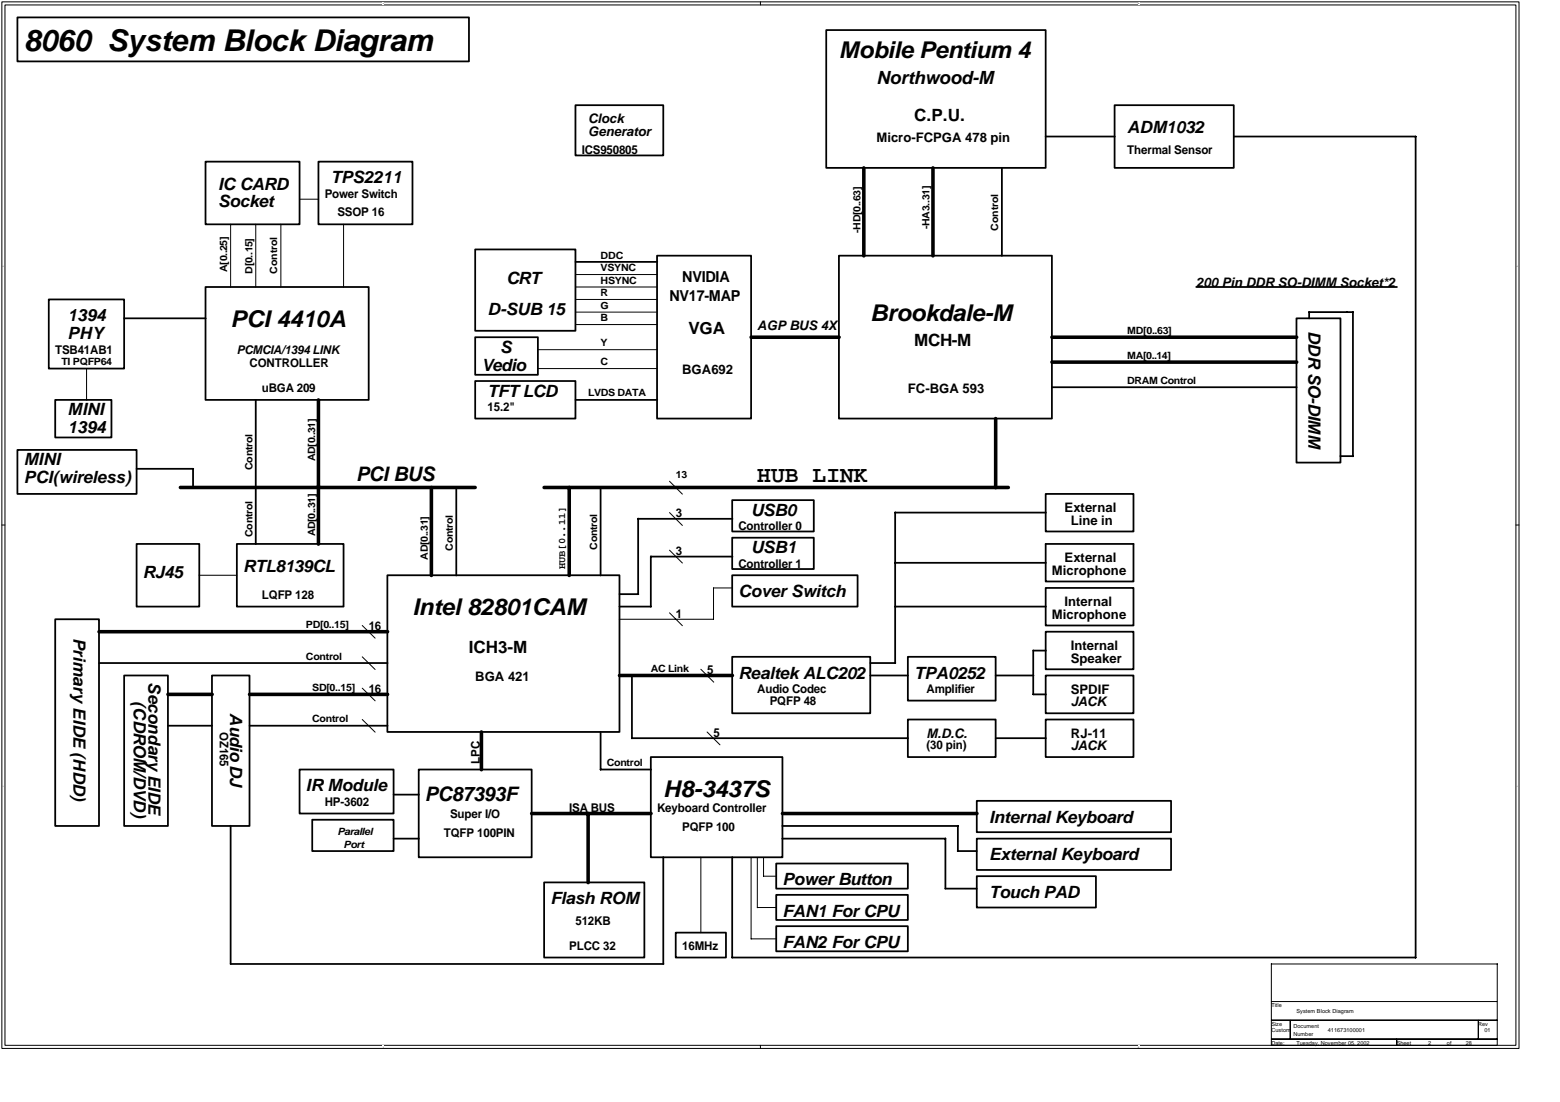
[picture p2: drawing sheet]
<svg xmlns="http://www.w3.org/2000/svg" width="297mm" height="210mm" viewBox="0 0 297 210" stroke-linecap="round" stroke-linejoin="round" font-family="sans-serif">
<path d="M.4 .4h288.8v199.3h-288.8zM.9 .9h287.7v198.2h-287.7z" fill="none" stroke="#000" stroke-width=".19"/>
<g fill="#fff">
<path d="M72.9 .4h.2v.5h-.2z"/>
<path d="M72.9 199.2h.2v.4h-.2z"/>
</g>
<path d="M144.8 .4v.5M144.8 199.1v.6" fill="none" stroke="#000" stroke-width=".19"/>
<g fill="#fff">
<path d="M216.7 .4h.2v.5h-.2z"/>
<path d="M216.7 199.2h.2v.4h-.2z"/>
<path d="M.5 50.5h.2v.4h-.2z"/>
<path d="M288.8 50.5h.2v.4h-.2z"/>
<path d="M.5 149.5h.2v.5h-.2z"/>
<path d="M288.8 149.5h.2v.5h-.2z"/>
</g>
<g fill="none" stroke="#000" stroke-width=".19">
<path d="M57 37.9h3.7M43.9 42.7v12M48.7 42.7v12M53.5 42.7v12M65.4 42.7v12M109.6 59.5h15.6M109.6 57h15.6M109.6 52.3h15.6M109.6 54.7h15.6M16.5 70.2v6M102.4 66.6h22.8M102.4 70.2h22.8"/>
<path d="M109.6 61.8h15.6M127.5 97.6l2.4 2.5M127.5 91.7l2.4 2.4M.4 100h.5M37.9 109.6h7.2M69 119.1l2.4 2.5M117.9 118h18M127.5 104.8l2.4 2.4M127.5 116.7l2.4 2.5M139.5 112h-3.6v6M288.6 100h.6M69 125.1l2.4 2.4"/>
<path d="M69 131.1l2.4 2.4M69 137l2.4 2.5M133.4 127.5l2.5 2.4M134.6 139.4l2.5 2.5M133.4 163.3v14.3M143 163.3v15.6M143 178.8h4.8M144.2 163.3v9.6M144.2 172.9h3.6M145.4 163.3v3.6M145.4 166.9h2.4M242.1 190.8h43v3.5h-43z"/>
<path d="M242.1 194.3h3.6v3.6h-3.6zM242.1 197.9h23.9v1.2h-23.9zM245.7 194.3h35.8v3.6h-35.8zM266 197.9h19.1v1.2h-19.1zM281.5 194.3h3.6v3.6h-3.6z"/>
</g>
<g fill="none" stroke="#000" stroke-width=".68">
<path d="M164.5 32v16.7M177.6 32v16.7M60.6 76.2v27.4M143 64.2h16.8M189.6 79.7v13.2M200.3 64.2h46.6M200.3 69h46.6M34.3 92.9h56.2M82.1 92.9v16.7M103.6 92.9h88.4M108.4 92.9v16.7M18.9 120.3h54.9"/>
<path d="M32 132.3h8.4M47.5 132.3h26.3M91.7 139.4v7.2M118 128.7h21.5M101.2 155h22.8M112 155v13.1M149 155h37"/>
</g>
<g fill="none" stroke="#000" stroke-width=".34">
<path d="M3.3 3.3h86v8.4h-86zM157.3 5.7h41.8v26.3h-41.8zM39.1 30.8h17.9v11.9h-17.9zM60.6 30.8h17.9v11.9h-17.9zM109.6 20h16.7v9.6h-16.7zM190.8 32v16.7M199.1 26h13.2M212.2 20h22.7v12h-22.7zM234.9 26h34.7v156.4M9.3 57h14.3v13.2h-14.3zM39.1 54.7h31.1v21.5h-31.1zM90.5 47.5h19.1v15.5h-19.1z"/>
<path d="M109.6 49.9h15.6M125.1 48.7h17.9v31h-17.9zM159.7 48.7h40.6v31h-40.6zM227.8 54.7h38.2M249.3 59.4v1.2M249.3 59.5h8.4M257.6 59.5v27.4M10.5 76.2h10.7v7.1h-10.7zM23.6 60.6h15.6M48.7 76.2v27.4M90.5 72.6h19.1v7.1h-19.1zM90.5 64.2h11.9v7.2h-11.9z"/>
<path d="M109.6 76.2h15.6M200.3 73.8h46.6M246.9 60.6h8.3v27.5h-8.3zM3.3 85.7h22.7v8.4h-22.7zM26 89.3h10.8M36.8 89.3v3.6M86.9 92.9v16.7M114.4 92.9v16.7M121.5 98.8v14.4M121.5 98.8h18M139.4 95.3h15.6v5.9h-15.6zM170.4 97.6v28.7"/>
<path d="M170.4 97.6h28.8M199.1 94.1h16.7v7.1h-16.7zM255.2 86.9h2.4M10.5 118h8.4v39.3h-8.4zM26 103.6h11.9v11.9h-11.9zM45.1 103.6h20.3v11.9h-20.3zM73.8 109.6h44.2v29.8h-44.2zM118 113.2h3.6M118 115.5h6M123.9 106v9.5M123.9 106h15.6M139.4 102.4h15.6v6h-15.6z"/>
<path d="M139.4 109.6h23.9v5.9h-23.9zM170.4 115.5h28.8M170.4 107.2h28.8M199.1 112h16.7v7.1h-16.7zM199.1 103.6h16.7v7.2h-16.7zM18.9 126.3h54.9M23.6 128.7h8.4v28.6h-8.4zM32 138.2h8.4M40.4 128.7h7.1v28.6h-7.1zM47.5 138.2h26.3M114.4 139.4v7.2M120.3 128.7v11.9"/>
<path d="M139.4 125.1h26.3v10.8h-26.3zM165.7 126.3h4.8M165.7 128.7h7.2M172.9 125.1h16.7v8.3h-16.7zM172.9 137h16.7v7.2h-16.7zM189.6 128.7h7.2M196.7 123.9h2.5M196.7 123.9v8.4h2.5M199.1 120.3h16.7v7.2h-16.7zM199.1 137h16.7v7.2h-16.7zM199.1 128.7h16.7v7.2h-16.7zM43.9 157.3v26.3h82.4"/>
<path d="M57 146.6h17.9v8.4h-17.9zM59.5 156.1h15.4v6h-15.4zM74.9 159.7h4.9M74.9 151.4h4.9M79.7 146.6h21.5v16.7h-21.5zM114.4 146.6h9.6M120.3 140.6h52.6M123.9 144.2h25.1v19.1h-25.1zM148.9 159.7h31.1M148.9 157.3h33.5M180 159.7v9.6M182.4 157.3v4.8h3.6"/>
<path d="M186 159.7h37v6h-37zM186 152.5h37v6h-37zM189.6 140.6h9.6M103.6 168.1h19.1v14.3h-19.1zM126.3 163.3v20.3M128.7 177.6h9.5v4.8h-9.5zM139.4 163.3v19.1M147.8 164.5h25.1v4.8h-25.1zM147.8 170.4h25.1v4.8h-25.1zM147.8 176.4h25.1v4.8h-25.1zM180 169.3h6M186 166.9h22.7v6h-22.7z"/>
<path d="M139.4 182.4h130.2"/>
</g>
<g fill="#fff">
<path d="M250 184.6h24.7v6h-24.7z"/>
<path d="M250 185.5h24.7v4.6h-24.7z"/>
</g>
<path d="M242.1 183.6v7.2M242.1 183.6h43M285.1 183.6v7.2" fill="none" stroke="#000" stroke-width=".19"/>
<text font-size="5.7" x="4.5" y="9.8">8060 System Block Diagram</text>
<g font-size="4.4">
<text x="159.7" y="11">Mobile Pentium 4</text>
<text x="43.9" y="62.3">PCI 4410A</text>
<text x="165.7" y="61.1">Brookdale-M</text>
<text x="144.2" y="91.7">HUB LINK</text>
<text x="78.5" y="117.2">Intel 82801CAM</text>
<text x="126.3" y="151.8">H8-3437S</text>
</g>
<g font-size="3.8">
<text x="67.8" y="91.6">PCI BUS</text>
<text x="80.9" y="152.5">PC87393F</text>
</g>
<text font-size="3.5" x="166.9" y="16.1">Northwood-M</text>
<g font-size="3.2">
<text x="174" y="23">C.P.U.</text>
<text x="214.6" y="25.4">ADM1032</text>
<text x="63" y="34.9">TPS2211</text>
<text x="41.5" y="36.1">IC CARD</text>
<text x="41.5" y="39.5">Socket</text>
<text x="92.9" y="60">D-SUB 15</text>
<text x="96.4" y="54">CRT</text>
<text x="12.9" y="61.2">1394</text>
<text x="12.9" y="64.5">PHY</text>
<text x="131.1" y="63.6">VGA</text>
<text x="174" y="65.9">MCH-M</text>
<text x="249.2" y="63" transform="rotate(90 249.2 63)">DDR SO-DIMM</text>
<text x="91.7" y="70.7">Vedio</text>
<text x="95.3" y="67.2">S</text>
<text x="92.9" y="75.5">TFT LCD</text>
<text x="12.9" y="79.1">MINI</text>
<text x="12.9" y="82.4">1394</text>
<text x="4.5" y="88.7">MINI</text>
<text x="4.5" y="92">PCI(wireless)</text>
<text x="143" y="98.2">USB0</text>
<text x="143" y="105.4">USB1</text>
<text x="27.2" y="110.2">RJ45</text>
<text x="46.3" y="109">RTL8139CL</text>
<text x="140.6" y="113.7">Cover Switch</text>
<text x="14" y="121.5" transform="rotate(90 14 121.5)">Primary EIDE (HDD)</text>
<text x="89.3" y="124.4">ICH3-M</text>
<text x="28.3" y="129.9" transform="rotate(90 28.3 129.9)">Secondary EIDE</text>
<text x="140.6" y="129.2">Realtek ALC202</text>
<text x="174" y="129.2">TPA0252</text>
<text x="25.5" y="133.6" transform="rotate(90 25.5 133.6)">(CDROM/DVD)</text>
<text x="43.8" y="135.9" transform="rotate(90 43.8 135.9)">Audio DJ</text>
<text x="58.3" y="150.8">IR Module</text>
<text x="188.4" y="156.7">Internal Keyboard</text>
<text x="188.4" y="163.9">External Keyboard</text>
<text x="104.8" y="172.2">Flash ROM</text>
<text x="149" y="168.7">Power Button</text>
<text x="188.4" y="171">Touch PAD</text>
<text x="149" y="174.6">FAN1 For CPU</text>
<text x="149" y="180.6">FAN2 For CPU</text>
</g>
<g font-size="2.9">
<text x="129.9" y="53.7">NVIDIA</text>
<text x="127.5" y="57.3">NV17-MAP</text>
</g>
<g font-size="2.5">
<text x="112" y="23.5">Clock</text>
<text x="112" y="25.9">Generator</text>
<text x="166.9" y="27.1">Micro-FCPGA 478 pin</text>
<text x="227.8" y="54.6">200 Pin DDR SO-DIMM Socket*2</text>
<text x="144.2" y="62.9">AGP BUS 4X</text>
<text x="129.9" y="71.2">BGA692</text>
<text x="172.9" y="74.8">FC-BGA 593</text>
<text x="202.7" y="97.5">External</text>
<text x="203.9" y="99.9">Line in</text>
<text x="202.7" y="107.1">External</text>
<text x="200.3" y="109.5">Microphone</text>
<text x="200.3" y="117.8">Microphone</text>
<text x="202.7" y="115.4">Internal</text>
<text x="203.9" y="123.8">Internal</text>
<text x="90.5" y="129.8">BGA 421</text>
<text x="203.9" y="126.2">Speaker</text>
<text x="203.9" y="134.6">JACK</text>
<text x="203.9" y="132.2">SPDIF</text>
<text x="176.4" y="140.5">M.D.C.</text>
<text x="203.9" y="142.9">JACK</text>
<text x="203.9" y="140.5">RJ-11</text>
</g>
<g font-size="2.3">
<text x="110.8" y="29.3">ICS950805</text>
<text x="214.6" y="29.3">Thermal Sensor</text>
<text x="61.8" y="37.7">Power Switch</text>
<text x="64.2" y="41.2">SSOP 16</text>
<text x="10.5" y="67.5">TSB41AB1</text>
<text x="45.1" y="67.5">PCMCIA/1394 LINK</text>
<text x="47.5" y="69.9">CONTROLLER</text>
<text x="49.9" y="74.7">uBGA 209</text>
<text x="92.9" y="78.2">15.2&quot;</text>
<text x="128.7" y="98.5">3</text>
<text x="140.6" y="100.9">Controller 0</text>
<text x="128.7" y="105.7">3</text>
<text x="140.6" y="108.1">Controller 1</text>
<text x="49.9" y="114.1">LQFP 128</text>
<text x="128.7" y="117.6">1</text>
<text x="70.2" y="120">16</text>
<text x="70.2" y="132">16</text>
<text x="134.6" y="128.4">5</text>
<text x="144.2" y="132">Audio Codec</text>
<text x="176.4" y="132">Amplifier</text>
<text x="146.6" y="134.3">PQFP 48</text>
<text x="41.8" y="139.4" transform="rotate(90 41.8 139.4)">OZ165</text>
<text x="135.9" y="140.3">5</text>
<text x="176.4" y="142.7">(30 pin)</text>
<text x="91.4" y="145.5" transform="rotate(-90 91.4 145.5)">LPC</text>
<text x="61.8" y="153.4">HP-3602</text>
<text x="85.7" y="155.8">Super I/O</text>
<text x="108.4" y="154.6">ISA BUS</text>
<text x="125.1" y="154.6">Keyboard Controller</text>
<text x="84.5" y="159.4">TQFP 100PIN</text>
<text x="129.9" y="158.2">PQFP 100</text>
<text x="109.6" y="176.1">512KB</text>
<text x="108.4" y="180.9">PLCC 32</text>
<text x="129.9" y="180.9">16MHz</text>
</g>
<g font-size="1.9">
<text x="163.8" y="44.4" transform="rotate(-90 163.8 44.4)">-HD[0..63]</text>
<text x="177" y="43.7" transform="rotate(-90 177 43.7)">-HA3..31]</text>
<text x="190.1" y="43.9" transform="rotate(-90 190.1 43.9)">Control</text>
<text x="43.3" y="51.8" transform="rotate(-90 43.3 51.8)">A[0..25]</text>
<text x="48.1" y="52.2" transform="rotate(-90 48.1 52.2)">D[0..15]</text>
<text x="52.8" y="52.2" transform="rotate(-90 52.8 52.2)">Control</text>
<text x="114.4" y="51.6">VSYNC</text>
<text x="114.4" y="49.2">DDC</text>
<text x="114.4" y="54">HSYNC</text>
<text x="114.4" y="58.8">G</text>
<text x="114.4" y="56.4">R</text>
<text x="114.4" y="61.2">B</text>
<text x="114.4" y="66">Y</text>
<text x="214.6" y="63.6">MD[0..63]</text>
<text x="11.7" y="69.5">TI PQFP64</text>
<text x="114.4" y="69.5">C</text>
<text x="214.6" y="68.3">MA[0..14]</text>
<text x="112" y="75.5">LVDS DATA</text>
<text x="214.6" y="73.1">DRAM Control</text>
<text x="48.1" y="89.5" transform="rotate(-90 48.1 89.5)">Control</text>
<text x="60" y="87.9" transform="rotate(-90 60 87.9)">AD[0..31]</text>
<text x="128.7" y="91">13</text>
<text x="48.1" y="102.3" transform="rotate(-90 48.1 102.3)">Control</text>
<text x="60" y="102.2" transform="rotate(-90 60 102.2)">AD[0..31]</text>
<text x="81.5" y="106.6" transform="rotate(-90 81.5 106.6)">AD[0..31]</text>
<text x="86.2" y="104.9" transform="rotate(-90 86.2 104.9)">Control</text>
<text x="113.7" y="104.7" transform="rotate(-90 113.7 104.7)">Control</text>
<text x="107.6" y="108.4" transform="rotate(-90 107.6 108.4)">HUB[0..11]</text>
<text x="58.3" y="119.7">PD[0..15]</text>
<text x="58.3" y="125.7">Control</text>
<text x="59.5" y="131.6">SD[0..15]</text>
<text x="123.9" y="128">AC Link</text>
<text x="59.5" y="137.6">Control</text>
<text x="115.5" y="145.9">Control</text>
<text x="64.2" y="159.1">Parallel</text>
<text x="65.4" y="161.5">Port</text>
</g>
<g font-size="1.1">
<text x="242.1" y="191.8">Title</text>
<text x="242.1" y="196.6">Custom</text>
<text x="242.1" y="195.4">Size</text>
<text x="246.3" y="195.9">Document</text>
<text x="246.3" y="197.3">Number</text>
<text x="246.9" y="193">System Block Diagram</text>
<text x="252.8" y="196.6">411673100001</text>
<text x="281.5" y="195.4">Rev</text>
<text x="282.7" y="196.6">01</text>
<text x="242.1" y="199">Date:</text>
<text x="246.9" y="199">Tuesday, November 05, 2002</text>
<text x="266" y="199">Sheet</text>
<text x="271.9" y="199">2</text>
<text x="275.5" y="199">of</text>
<text x="279.1" y="199">28</text>
</g>
<g font-size=".3">
<text x="72.9" y=".8">A</text>
<text x="216.7" y=".8">B</text>
<text x=".5" y="50.8">2</text>
<text x="288.8" y="50.8">2</text>
<text x=".5" y="149.9">1</text>
<text x="288.8" y="149.9">1</text>
<text x="72.9" y="199.5">A</text>
<text x="216.7" y="199.5">B</text>
</g>
</svg>
